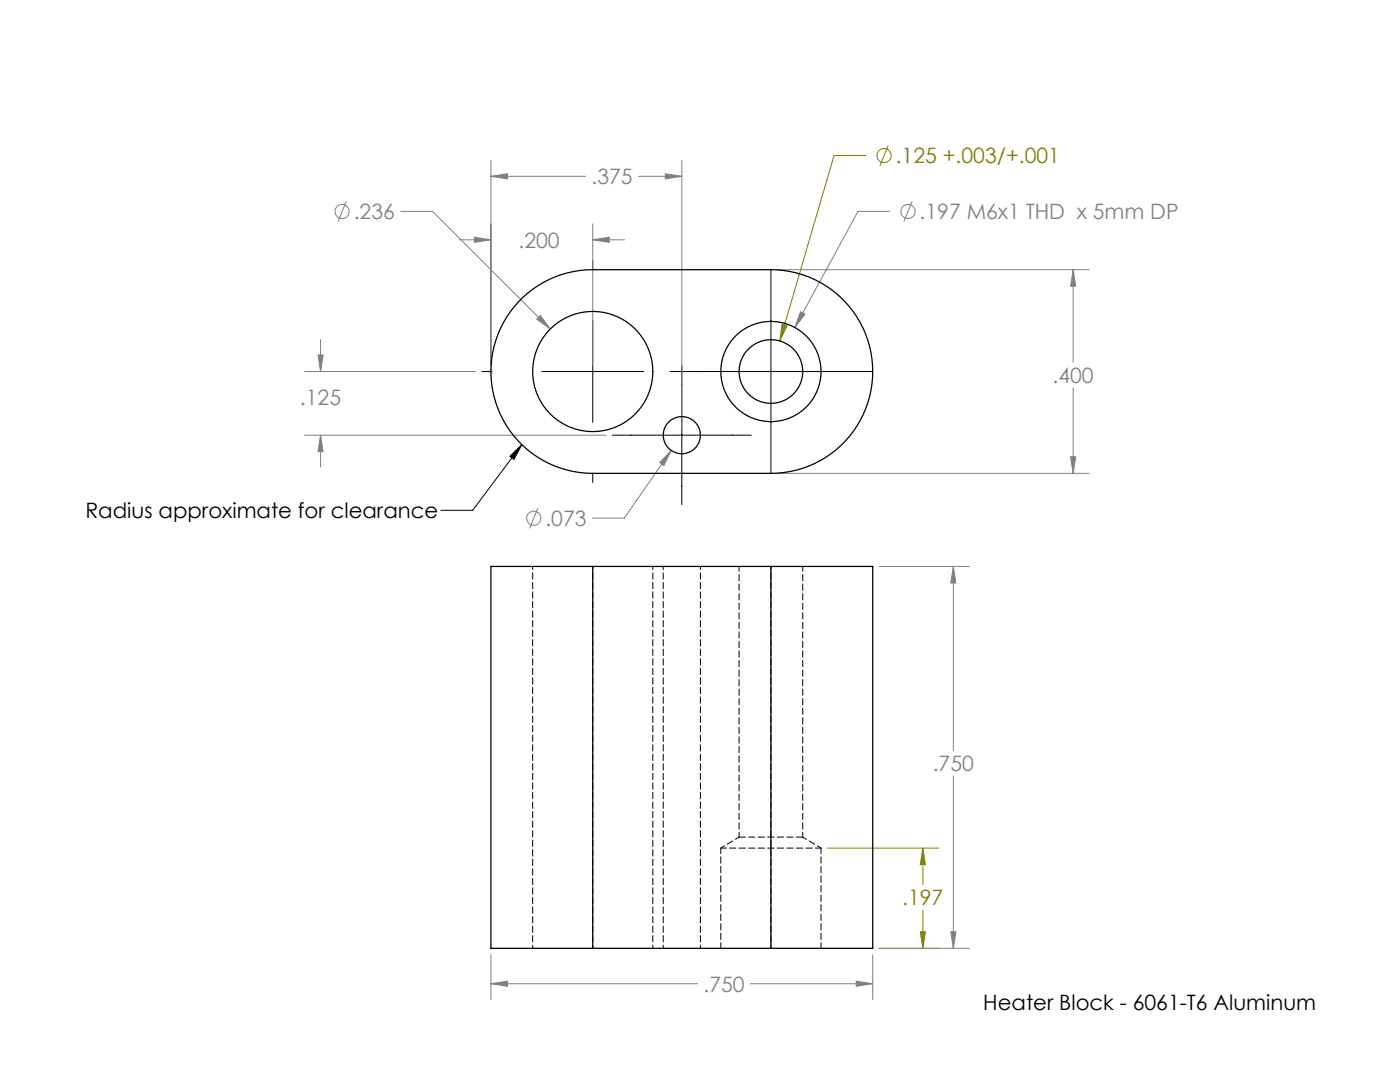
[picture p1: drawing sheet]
<svg xmlns="http://www.w3.org/2000/svg" width="279mm" height="216mm" viewBox="0 0 279 216" stroke-linecap="round" stroke-linejoin="round" font-family="sans-serif">
<g fill="none" stroke="#808080" stroke-width=".2">
<path d="M98 35.2l3.3-.5v1zM98 32v40.9M98 35.2h18.9M127.4 35.2h8.7M132.8 34.7l3.3 .5-3.3 .5zM136.1 32v53.6M69.1 40.2l-1.6 4M80 42.2h6.3l23.5 23.5M91.6 47.9h6.4M94.7 47.3l3.3 .6-3.3 .5zM118.3 47.9l3.3-.6v1.1zM118.3 44.7v28.2"/>
<path d="M118.3 47.9h6.3M155.1 53.8h62.2M177.6 42.2h-6.4l-12.6 23.1M182 40.2l-1.6 4M214.2 53.8l.5 3.3h-1zM214.2 53.8v18.5M60.8 74.1h34.1M63.5 70.8h1l-.5 3.3zM64 67.8v6.3M107.1 63.7l.7-.7 2 2.7zM159.8 62.2l.9 .5-2.1 2.6zM214.2 77.4v17.1"/>
<path d="M60.8 86.8h60.1M64 86.8l.5 3.3h-1zM64 86.8v6.4M134 89.9l-1.5 3-.8-.6zM134 89.9l-9.4 13.5h-6.4M155.1 94.5h62.2M213.7 91.2h1l-.5 3.3zM107.3 101.4l-1.6 4M175.4 113h18M190.3 113l.5 3.3h-1zM190.3 113v36.8M190.3 154.8v34.4"/>
<path d="M98 196.3l3.3-.5v1zM98 190.5v9M98 196.3h41.2M149.8 196.3h24.4M170.9 195.8l3.3 .5-3.3 .5zM174.2 190.5v9M175.4 189.2h18M189.8 185.9h1l-.5 3.3z"/>
<circle cx="68.3" cy="42.2" r="1.41"/>
<circle cx="181.2" cy="42.2" r="1.41"/>
<circle cx="106.5" cy="103.4" r="1.41"/>
</g>
<g fill="none" stroke="#808000" stroke-width=".2">
<path d="M172.8 31h-6.3l-10.9 37M177.2 29l-1.6 4.1M156.1 64.7l.9 .3-1.4 3zM165.1 169.2h22.2M184.2 169.2l.5 3.3h-1zM184.2 169.2v7.3M175.4 189.2h11.9M183.7 185.9h1l-.5 3.3zM184.2 181.6v7.6"/>
<circle cx="176.4" cy="31" r="1.41"/>
</g>
<path d="M118.3 52v1.8M153.9 54v40.3M96.1 74.1h1.9M108.1 74.1h20.4M118.3 64v20.3M133.7 74.1h40.3M136.1 73v27.7M101.8 91.1l2.3-2.4-1.5 3zM104.1 88.7l-9.8 13.1h-6.3M118.3 94.5v1.8M122.2 86.8h27.7" fill="none" stroke="#000" stroke-width=".2"/>
<path d="M97.5 74.1h1M97.6 73.8l.7 .7M98 73.6v1M98.3 73.8l-.7 .7" fill="none" stroke="#c0c0c0" stroke-width=".2"/>
<path d="M101.8 91.1l2.3-2.4-1.5 3z" fill="#000"/>
<path d="M94.7 47.3l3.3 .6-3.3 .5zM118.3 47.9l3.3-.6v1.1zM98 35.2l3.3-.5v1zM132.8 34.7l3.3 .5-3.3 .5z" fill="#808080"/>
<path d="M156.1 64.7l-.5 3.3 1.4-3zM184.2 169.2l.5 3.3h-1zM183.7 185.9h1l-.5 3.3z" fill="#808000"/>
<path d="M214.2 53.8l.5 3.3h-1zM213.7 91.2h1l-.5 3.3zM107.1 63.7l2.7 2-2-2.7zM159.8 62.2l-1.2 3.1 2.1-2.6zM134 89.9l-2.3 2.4 .8 .6zM64 86.8l.5 3.3h-1zM63.5 70.8h1l-.5 3.3zM190.3 113l.5 3.3h-1zM189.8 185.9h1l-.5 3.3zM170.9 195.8l3.3 .5-3.3 .5zM98 196.3l3.3-.5v1z" fill="#808080"/>
<g fill="none" stroke="#000" stroke-width=".25">
<path d="M103.5 60.2a20.3 20.3 0 0 1 14.8-6.4h35.6a20.3 20.3 0 0 1 20.3 20.3 20.3 20.3 0 0 1-20.3 20.4h-35.6a20.3 20.3 0 0 1-18.7-12.3 20.3 20.3 0 0 1 3.9-22zM118.3 113h-20.3v76.2h20.3M118.3 113v76.2M118.3 113h35.6M153.9 113h20.3v76.2h-20.3M153.9 113v76.2M118.3 189.2h35.6"/>
<circle cx="118.3" cy="74.1" r="12"/>
<circle cx="153.9" cy="74.1" r="10"/>
<circle cx="153.9" cy="74.1" r="6.3"/>
<circle cx="136.1" cy="86.8" r="3.7"/>
</g>
<path d="M106.3 113v76.2M132.4 113v76.2M118.3 189.2v-76.2M130.3 189.2v-76.2M139.8 189.2v-76.2M153.9 189.2v-76.2" fill="none" stroke="#000" stroke-width=".2" stroke-dasharray="1.3 .6" stroke-dashoffset=".6"/>
<path d="M143.9 169.2h20M143.9 169.2v20M163.9 189.2v-20" fill="none" stroke="#000" stroke-width=".2" stroke-dasharray="1.3 .6" stroke-dashoffset=".2"/>
<path d="M147.5 167h12.7" fill="none" stroke="#000" stroke-width=".2" stroke-dasharray="1.3 .6"/>
<path d="M147.5 167l-3.6 2.2M163.9 169.2l-3.7-2.2" fill="none" stroke="#000" stroke-width=".2" stroke-dasharray="1.3 .6" stroke-dashoffset=".4"/>
<path d="M147.5 113v54M160.2 167v-54" fill="none" stroke="#000" stroke-width=".2" stroke-dasharray="1.3 .6" stroke-dashoffset=".3"/>
<g font-size="4.2" fill="#808000">
<text x="178.8" y="32.6">.125 +.003/+.001</text>
<text x="180.1" y="180.6">.197</text>
</g>
<g font-size="4.2" fill="#808080">
<text x="118" y="36.8">.375</text>
<text x="70.6" y="43.8">.236</text>
<text x="183.5" y="43.8">.197 M6x1 THD x 5mm DP</text>
<text x="103.5" y="49.5">.200</text>
<text x="210.1" y="76.4">.400</text>
<text x="59.9" y="80.9">.125</text>
<text x="108.9" y="105">.073</text>
<text x="186.2" y="153.9">.750</text>
<text x="140.4" y="197.9">.750</text>
</g>
<g font-size="4.2">
<text x="17" y="103.4">Radius approximate for clearance</text>
<text x="196.2" y="201.5">Heater Block - 6061-T6 Aluminum</text>
</g>
</svg>
